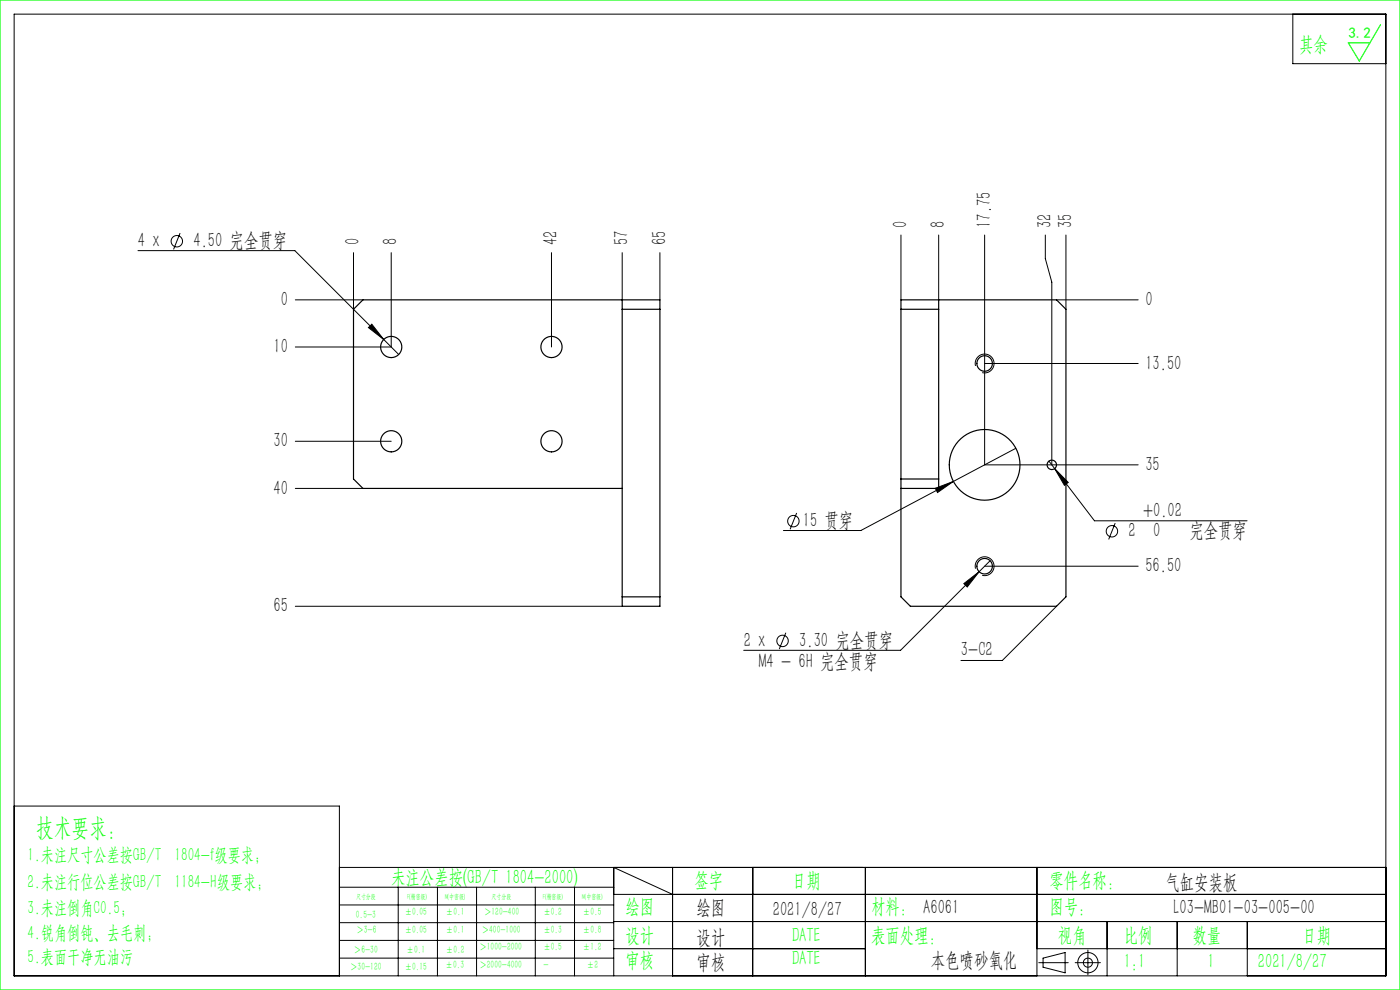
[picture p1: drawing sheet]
<svg xmlns="http://www.w3.org/2000/svg" width="297mm" height="210mm" viewBox="0 0 297 210" stroke-linecap="round" stroke-linejoin="round" font-family="sans-serif">
<g fill="none" stroke="#000" stroke-width=".21">
<path d="M3 3h291v204h-291zM274.3 3v10.5h19.7M29.3 53.2h33.2l18.9 18.8M38.2 49.4l-1.4 3.5M75 53.6v12M83 53.6v20h-20.3M117 53.6v20M132 53.6v10M140 53.6v10M191.1 49.9v13.7M199.1 49.9v13.7M208.9 49.9v48.7h32.6"/>
<path d="M221.8 49.9v5l1.3 5v38.7M226.1 49.9v15.7M62.7 63.6h14.3M78.9 68.8l2.5 3.2-3.2-2.5zM81.4 72l3.2 3.2M207 77.6a2 2 0 0 1 1.7-2.5 2 2 0 0 1 2.2 2.2 2 2 0 0 1-2.5 1.7M208.9 77.1h32.6M224.1 63.6h17.4M62.7 93.6h20.3M215.5 95.1l-13.2 7M222.5 97.8l9.7 12.7h32.4M223.7 99.4l2.9 2.9-.8 .7z"/>
<path d="M62.7 103.6h14.3M169 108.8l-1.4 3.5M198.4 103.6l3.9-1.5-3.4 2.4zM202.3 102.1l-19.7 10.4h-16.4M210 118.9l-2.3 2.4M236.6 111l-1.4 3.4M62.7 128.6h69.3M166.7 134.2l-1.4 3.5M204.5 123.8l3.2-2.5-2.5 3.2zM207 120.6a2 2 0 0 1 1.7-2.5 2 2 0 0 1 2.2 2.2 2 2 0 0 1-2.5 1.7M207.7 121.3l-16.7 16.6h-33.2M208.9 120.1h32.6"/>
<path d="M224.1 128.6l-11.5 11.5h-8.7M3 171h69v36M72 184h222M72 188.2h58.2M72 192h58.2M72 195.7h58.2M72 199.5h58.2M84.5 188.2v18.8M92.8 188.2v18.8M101.1 188.2v18.8M113.6 188.2v18.8M121.9 188.2v18.8"/>
<path d="M130.2 189.7h163.8M130.2 195.5h163.8M142.7 189.7l-12.5-5.7v23M142.7 184v23M159.7 184v23M183.6 184v23M220 184v23M234.9 195.5v11.5M249.7 195.5v11.5M264.6 195.5v11.5M72 203.2h58.2M130.2 201.2h53.4"/>
<path d="M220 201.2h74M220.4 204.2h6.2M221.3 203.2l4.7-1.1v4.3l-4.7-1.2zM228.1 204.2h5.3M230.8 201.5v5.3"/>
<circle cx="37.5" cy="51.2" r="1.21"/>
<circle cx="168.3" cy="110.5" r="1.21"/>
<circle cx="235.9" cy="112.7" r="1.21"/>
<circle cx="166" cy="136" r="1.21"/>
<circle cx="230.8" cy="204.2" r="2.15"/>
<circle cx="230.8" cy="204.2" r=".96"/>
</g>
<path d="M0 0h297v210h-297zM292.9 5.2l-4.5 7.7-2.4-3.8h4.6" fill="none" stroke="#0f0" stroke-width=".25"/>
<path d="M78.9 68.8l-.7 .7 3.2 2.5zM204.5 123.8l.7 .7 2.5-3.2zM223.7 99.4l2.1 3.6 .8-.7zM198.4 103.6l.5 .9 3.4-2.4z" fill="#000"/>
<g fill="none" stroke="#000" stroke-width=".25">
<path d="M132 63.6v65h8v-65h-63l-2 2v36l2 2h55M132 65.6h8M191.1 63.6h33l2 2v61l-2 2h-31l-2-2zM191.1 65.6h8M199.1 63.6v40h-8M191.1 101.6h8M132 126.6h8"/>
<circle cx="83" cy="73.6" r="2.25"/>
<circle cx="117" cy="73.6" r="2.25"/>
<circle cx="208.9" cy="77.1" r="1.65"/>
<circle cx="83" cy="93.6" r="2.25"/>
<circle cx="117" cy="93.6" r="2.25"/>
<circle cx="208.9" cy="98.6" r="7.5"/>
<circle cx="223.1" cy="98.6" r="1"/>
<circle cx="208.9" cy="120.1" r="1.65"/>
</g>
<text font-size="5.4" fill="#0f0" x="7.7" y="177.2">技术要求：</text>
<g font-size="4.4" fill="#0f0">
<text x="275.6" y="10.8">其余</text>
<text x="83" y="187.5">未注公差按(GB/T 1804-2000)</text>
<text x="147.3" y="188">签字</text>
<text x="168" y="188">日期</text>
<text x="222.6" y="188">零件名称：</text>
<text x="132.7" y="193.6">绘图</text>
<text x="184.8" y="193.6">材料： A6061</text>
<text x="222.6" y="193.6">图号：</text>
<text x="132.7" y="199.8">设计</text>
<text x="168" y="199.8">DATE</text>
<text x="184.8" y="199.8">表面处理：</text>
<text x="224.4" y="199.8">视角</text>
<text x="238.4" y="199.8">比例</text>
<text x="253" y="199.8">数量</text>
<text x="276.3" y="199.8">日期</text>
<text x="132.7" y="205.1">审核</text>
<text x="168" y="204.6">DATE</text>
<text x="238.4" y="205.3">1:1</text>
<text x="256.2" y="205.3">1</text>
<text x="266.9" y="205.3">2021/8/27</text>
</g>
<g font-size="4.4">
<text x="29.3" y="52.5">4 x</text>
<text x="41" y="52.5">4.50 完全贯穿</text>
<text x="76.3" y="52.1" transform="rotate(-90 76.3 52.1)">0</text>
<text x="84.3" y="52.1" transform="rotate(-90 84.3 52.1)">8</text>
<text x="118.3" y="52.1" transform="rotate(-90 118.3 52.1)">42</text>
<text x="133.3" y="52.1" transform="rotate(-90 133.3 52.1)">57</text>
<text x="141.3" y="52.1" transform="rotate(-90 141.3 52.1)">65</text>
<text x="192.4" y="48.3" transform="rotate(-90 192.4 48.3)">0</text>
<text x="200.4" y="48.3" transform="rotate(-90 200.4 48.3)">8</text>
<text x="210.2" y="48.3" transform="rotate(-90 210.2 48.3)">17.75</text>
<text x="223" y="48.3" transform="rotate(-90 223 48.3)">32</text>
<text x="227.4" y="48.3" transform="rotate(-90 227.4 48.3)">35</text>
<text x="59.6" y="64.9">0</text>
<text x="243" y="64.9">0</text>
<text x="58" y="74.9">10</text>
<text x="243" y="78.4">13.50</text>
<text x="58" y="94.9">30</text>
<text x="243" y="99.9">35</text>
<text x="58" y="104.9">40</text>
<text x="170.3" y="111.9">15 贯穿</text>
<text x="242.5" y="109.6">+0.02</text>
<text x="244.6" y="114">0</text>
<text x="252.3" y="114">完全贯穿</text>
<text x="239.4" y="114">2</text>
<text x="243" y="121.4">56.50</text>
<text x="58.1" y="129.9">65</text>
<text x="157.8" y="137.3">2 x</text>
<text x="169.5" y="137.3">3.30 完全贯穿</text>
<text x="161" y="141.6">M4 - 6H 完全贯穿</text>
<text x="203.9" y="139.2">3-C2</text>
<text x="247.2" y="188.6">气缸安装板</text>
<text x="147.8" y="194">绘图</text>
<text x="163.9" y="194.3">2021/8/27</text>
<text x="249" y="194">L03-MB01-03-005-00</text>
<text x="147.8" y="200.2">设计</text>
<text x="147.8" y="205.5">审核</text>
<text x="197.5" y="205">本色喷砂氧化</text>
</g>
<g font-size="4" fill="#0f0">
<text x="5.9" y="182.6">1.未注尺寸公差按GB/T 1804-f级要求；</text>
<text x="5.9" y="188.4">2.未注行位公差按GB/T 1184-H级要求；</text>
<text x="5.9" y="193.9">3.未注倒角C0.5；</text>
<text x="5.9" y="199.2">4.锐角倒钝、去毛刺；</text>
<text x="5.9" y="204.2">5.表面干净无油污</text>
</g>
<text font-size="3.2" fill="#0f0" x="286.1" y="8">3.2</text>
<g font-size="2.3" fill="#0f0">
<text x="75.5" y="194.7">0.5-3</text>
<text x="75.6" y="198">＞3-6</text>
<text x="85.9" y="194.2">±0.05</text>
<text x="85.9" y="198">±0.05</text>
<text x="94.6" y="194.2">±0.1</text>
<text x="94.6" y="198">±0.1</text>
<text x="102.2" y="198">＞400-1000</text>
<text x="102.7" y="194.2">＞120-400</text>
<text x="115.3" y="194.2">±0.2</text>
<text x="115.3" y="198">±0.3</text>
<text x="123.7" y="194.2">±0.5</text>
<text x="123.7" y="198">±0.8</text>
<text x="75.1" y="202.2">＞6-30</text>
<text x="86.3" y="202.2">±0.1</text>
<text x="94.6" y="202.2">±0.2</text>
<text x="101.7" y="201.6">＞1000-2000</text>
<text x="115.3" y="201.6">±0.5</text>
<text x="123.7" y="201.6">±1.2</text>
<text x="74.3" y="205.8">＞30-120</text>
<text x="85.9" y="205.8">±0.15</text>
<text x="94.5" y="205.4">±0.3</text>
<text x="101.7" y="205.4">＞2000-4000</text>
<text x="115.3" y="205.4">-</text>
<text x="124.5" y="205.4">±2</text>
</g>
<g font-size="1.5" fill="#0f0">
<text x="75.5" y="190.6">尺寸分段</text>
<text x="86.4" y="190.6">F(精密级)</text>
<text x="94.4" y="190.6">M(中密级)</text>
<text x="104.3" y="190.6">尺寸分段</text>
<text x="115.2" y="190.6">F(精密级)</text>
<text x="123.5" y="190.6">M(中密级)</text>
</g>
</svg>
